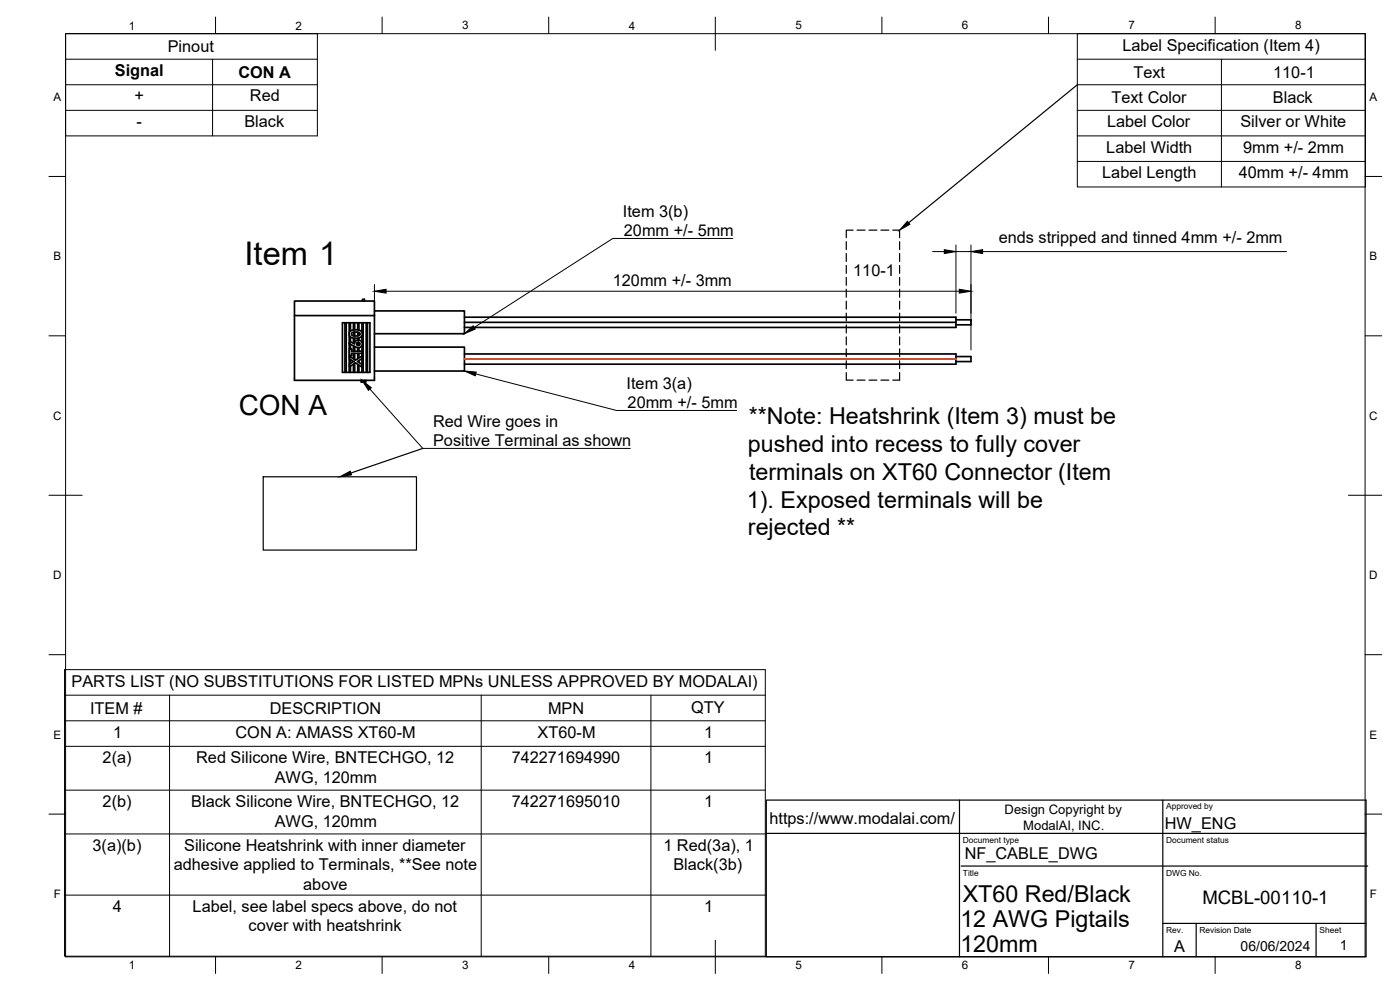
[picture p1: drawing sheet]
<svg xmlns="http://www.w3.org/2000/svg" width="420mm" height="297mm" viewBox="0 0 420 297" stroke-linecap="round" stroke-linejoin="round" font-family="sans-serif">
<!-- layer: Visible -->
<g fill="none" stroke="#000" stroke-width=".51">
<path d="M88.4 90.3h24v4.4h-24zM88.4 94.7v19.4h24v-19.4M102.8 96.8h8.2v14.9h-8.2zM103.5 96.8v14.9M103.9 96.8v14.9M104.8 96.8v3.2M105.1 99.4l1.2-.4 1.6 .1 .7 .5 .1 1-.3 .5-.8 .3-2.1-.1-.7-.8zM105.2 96.8v2.5M105.6 99.9l.7-.3 1.2 .1 .4 .2 .1 .4-.4 .4-1.5 .1-.6-.3zM106.1 96.8v2.2M106.1 99.7v1.1M106.4 96.8v2.2"/>
<path d="M106.4 99.6v1.2M107.4 96.8v2.2M107.4 99.7v1.1M107.7 96.8v2.2M107.7 99.8v.9M108.6 96.8v2.9M108.8 90.3v-.5h.6v.5M109 96.8v14.9M109.9 96.8v14.9M110.3 96.8v14.9M112.4 93.3h27v6.8h-27M139.4 95.2h147.5v3h-147.5"/>
<path d="M286.9 96h4.5v1.5h-4.5M104.8 100.5v11.2M105.1 102.5l1.3 .7 .4-.9 1-.2 .8 .5 .1 .8-.7 .8-.9 .1-2.3-1.2zM105.2 101.1v1.4M105.2 103.3v1.4M105.2 106.7v.4M105.2 107.9v1.2M105.2 109.9v1.8M106.1 101.5v1.5M106.1 103.8v1.6M106.1 106v1.7M106.1 109.3v2.4"/>
<path d="M106.4 101.5v1.2M106.4 104v1.4M106.4 106v1.9M106.4 109v2.7M107.4 101.5v.5M107.4 102.7v.9M107.4 104.3v1.1M107.4 106v1.6M107.4 108.4v.1M107.4 109.3v2.4M107.7 101.4v.6M107.7 102.7v.9"/>
<path d="M107.7 104.3v1.1M107.7 106v1.4M107.7 108.2v.5M107.7 109.5v2.2M108.4 114.1v.5h.4M108.6 107.6l-1.3 .9 1.3 .8M108.6 106.8l-1.9 1.3-1.8-1.2v.8l1.2 .8-1.2 .7v.9l1.8-1.2 1.9 1.2M108.6 100.7v2M108.6 103.6v8.1M108.6 105.4h-3.1v-.7h-.6v2h.6v-.7h3.1M108.8 114.1v.5h.6M109.4 114.1v.5"/>
<path d="M109.8 114.1v.5h-.4M112.4 104.1h27v7.2h-27M139.4 106.2h147.5v3.1h-147.5M286.9 107h4.5v1.5h-4.5"/>
<circle cx="107.5" cy="103.2" r=".5"/>
</g>
<circle cx="106.1" cy="108.5" r=".25" fill="#000"/>
<!-- layer: Border -->
<g fill="none" stroke="#000" stroke-width=".3">
<path d="M19.7 10.1h390v277h-390zM64.7 5.1v5M114.7 5.1v5M164.7 5.1v5M214.7 5.1v10M264.7 5.1v5M314.7 5.1v5M364.7 5.1v5M14.7 52.9h5M409.7 52.9h5M14.7 100.8h5M409.7 100.8h5"/>
<path d="M14.7 148.6h10M404.7 148.6h10M14.7 196.4h5M409.7 196.4h5M14.7 244.3h5M409.7 244.3h5M64.7 287.1v5M114.7 287.1v5M164.7 287.1v5M214.7 282.1v10M264.7 287.1v5M314.7 287.1v5"/>
<path d="M364.7 287.1v5"/>
</g>
<!-- layer: Custom Tables -->
<g fill="none" stroke="#000" stroke-width=".3">
<path d="M19.7 10.1h75.5v30.7h-75.5zM19.7 17.8h75.5M63.8 17.8v23M323.3 10.1h86.5v46h-86.5zM323.3 17.8h86.5M366.6 17.8v38.3M19.7 25.4h75.5M19.7 33.1h75.5M323.3 25.4h86.5M323.3 33.1h86.5M323.3 40.8h86.5M323.3 48.4h86.5"/>
<path d="M19.4 200.9h210.3v86h-210.3zM19.4 208.6h210.3M19.4 216.3h210.3M50.9 208.6v78.3M144.4 208.6v78.3M195.3 208.6v78.3M19.4 223.9h210.3M19.4 237.1h210.3M19.4 250.2h210.3M19.4 268.6h210.3"/>
</g>
<!-- layer: TitleBlock -->
<path d="M230 240.1h180v46.9h-180zM230 250h180M288 240.1v46.9M288.5 259.8h122M349 240.1v46.9M349 277.1h61M359 277.1v9.9M395 277.1v9.9" fill="none" stroke="#000" stroke-width=".36"/>
<!-- layer: Sketch1 -->
<path d="M139.4 107.7h147.5" fill="none" stroke="#ff2600" stroke-width=".51"/>
<path d="M139.4 96.7h147.5" fill="none" stroke="#000" stroke-width=".51"/>
<!-- layer: FD_Dimensions -->
<path d="M279.9 75.5h3.5M286.9 73.5v20.5M286.9 75.5h4.5M291.4 73.5v31.5M294.9 75.5h91.2M112.4 85.4v7.3M115.9 87.4h172" fill="none" stroke="#000" stroke-width=".3"/>
<path d="M283.4 74.9l3.5 .6-3.5 .6zM291.4 75.5l3.5-.6v1.2zM112.4 87.4l3.5-.6v1.2zM287.9 86.8l3.5 .6-3.5 .6z" fill="#000" stroke="#000" stroke-width=".3"/>
<!-- layer: Sketch1 -->
<g fill="none" stroke="#000" stroke-width=".36">
<path d="M323.3 25.4l-50.6 41.5M254 72.5v2.4M254 76.1v2.4M254 79.7v2.3M256 69.1h-2v2.2M257.2 69.1h2.4M260.8 69.1h2.4M264.4 69.1h2.3M267.9 69.1h2.1v2.2M270 72.5v2.4M270 76.1v2.4M270 79.7v2.3"/>
<path d="M254 83.2v2.4M254 86.8v2.4M254 90.4v2.3M254 93.9v2.4M254 97.5v2.4M270 83.2v2.4M270 86.8v2.4M270 90.4v2.3M270 93.9v2.4M270 97.5v2.4M254 111.8v2.3h2M254 101.1v2.4"/>
<path d="M254 104.7v2.3M254 108.2v2.4M257.2 114.1h2.4M260.8 114.1h2.4M264.4 114.1h2.3M270 101.1v2.4M270 104.7v2.3M270 108.2v2.4M270 111.8v2.3h-2.1M126.9 134.5l-21.6 7.4M79 143.1h46v21.9h-46z"/>
</g>
<path d="M272.3 66.4l.8 .9-3.1 1.8zM102 143.1l3.1-1.7 .4 1.1z" fill="#000" stroke="#000" stroke-width=".3"/>
<!-- layer: Leaders -->
<path d="M139.4 100.1l2.6-2.3 .6 .9zM108.7 114.1l2.7 2.2-.8 .8zM139.4 111.3l3.5 .3-.3 1.2z" fill="#000" stroke="#000" stroke-width=".3"/>
<path d="M219.9 71.6h-36l-41.6 26.6M111 116.7l15.9 17.8h62.3M142.8 112.2l42.2 11h36.1" fill="none" stroke="#000" stroke-width=".3"/>
<text font-size="9.8" x="73.4" y="79.5">Item 1</text>
<text font-size="8.4" x="71.6" y="124.6">CON A</text>
<g font-size="7">
<text x="224.7" y="127.1">**Note: Heatshrink (Item 3) must be</text>
<text x="224.5" y="135.5">pushed into recess to fully cover</text>
<text x="224.8" y="143.9">terminals on XT60 Connector (Item</text>
<text x="224.2" y="152.3">1). Exposed terminals will be</text>
<text x="224.5" y="160.7">rejected **</text>
<text x="288.9" y="270.6">XT60 Red/Black</text>
<text x="288.2" y="278.1">12 AWG Pigtails</text>
<text x="288.2" y="285.6">120mm</text>
</g>
<text font-size="5.6" x="360.8" y="271.4">MCBL-00110-1</text>
<g font-size="4.9">
<text x="50.4" y="15.6">Pinout</text>
<text x="336.8" y="15.2">Label Specification (Item 4)</text>
<text x="34.5" y="22.9">Signal</text>
<text x="71.5" y="23.4">CON A</text>
<text x="340.1" y="23.3">Text</text>
<text x="382.1" y="23.3">110-1</text>
<text x="40.3" y="30.4">+</text>
<text x="75" y="30.4">Red</text>
<text x="333.6" y="31">Text Color</text>
<text x="382" y="31">Black</text>
<text x="40.9" y="38.1">-</text>
<text x="73.4" y="38.1">Black</text>
<text x="332.2" y="38.2">Label Color</text>
<text x="372.3" y="38.2">Silver or White</text>
<text x="332" y="45.8">Label Width</text>
<text x="373.1" y="45.8">9mm +/- 2mm</text>
<text x="330.8" y="53.4">Label Length</text>
<text x="371.8" y="53.5">40mm +/- 4mm</text>
<text x="186.9" y="65">Item 3(b)</text>
<text x="187.2" y="70.9">20mm +/- 5mm</text>
<text x="299.7" y="73">ends stripped and tinned 4mm +/- 2mm</text>
<text x="256.1" y="82.7">110-1</text>
<text x="183.9" y="85.8">120mm +/- 3mm</text>
<text x="188" y="116.6">Item 3(a)</text>
<text x="188.4" y="122.5">20mm +/- 5mm</text>
<text x="130" y="128">Red Wire goes in</text>
<text x="130" y="133.8">Positive Terminal as shown</text>
<text x="21.5" y="206">PARTS LIST (NO SUBSTITUTIONS FOR LISTED MPNs UNLESS APPROVED BY MODALAI)</text>
<text x="27.1" y="214.2">ITEM #</text>
<text x="81" y="214.2">DESCRIPTION</text>
<text x="164.5" y="214.2">MPN</text>
<text x="207.4" y="214.1">QTY</text>
<text x="34" y="221.3">1</text>
<text x="70.7" y="221.3">CON A: AMASS XT60-M</text>
<text x="161.4" y="221.3">XT60-M</text>
<text x="211.3" y="221.3">1</text>
<text x="30.8" y="229">2(a)</text>
<text x="58.9" y="229">Red Silicone Wire, BNTECHGO, 12</text>
<text x="153.6" y="228.9">742271694990</text>
<text x="211.3" y="228.9">1</text>
<text x="82.5" y="234.9">AWG, 120mm</text>
<text x="30.8" y="242.1">2(b)</text>
<text x="57.4" y="242.1">Black Silicone Wire, BNTECHGO, 12</text>
<text x="153.6" y="242.1">742271695010</text>
<text x="211.3" y="242.1">1</text>
<text x="82.5" y="248">AWG, 120mm</text>
<text x="230.9" y="247.3">https://www.modalai.com/</text>
<text x="349.6" y="248.6">HW_ENG</text>
<text x="27.8" y="255.3">3(a)(b)</text>
<text x="55.3" y="255.3">Silicone Heatshrink with inner diameter</text>
<text x="199.1" y="255.3">1 Red(3a), 1</text>
<text x="289.5" y="257.6">NF_CABLE_DWG</text>
<text x="52.2" y="261.2">adhesive applied to Terminals, **See note</text>
<text x="202.1" y="261.2">Black(3b)</text>
<text x="91" y="267">above</text>
<text x="33.9" y="273.6">4</text>
<text x="57.8" y="273.6">Label, see label specs above, do not</text>
<text x="211.3" y="273.6">1</text>
<text x="74.6" y="279.4">cover with heatshrink</text>
<text x="352.3" y="285.7">A</text>
</g>
<g font-size="4.2">
<text x="372.3" y="285.5">06/06/2024</text>
<text x="402.1" y="285.1">1</text>
</g>
<g font-size="3.9">
<text x="301.5" y="244.2">Design Copyright by</text>
<text x="307.1" y="249">ModalAI, INC.</text>
</g>
<g font-size="3.5">
<text x="38.7" y="8.9">1</text>
<text x="88.7" y="8.9">2</text>
<text x="138.7" y="8.8">3</text>
<text x="188.7" y="8.9">4</text>
<text x="238.7" y="8.8">5</text>
<text x="288.7" y="8.8">6</text>
<text x="338.7" y="8.8">7</text>
<text x="388.7" y="8.8">8</text>
<text x="16" y="30.3">A</text>
<text x="411" y="30.3">A</text>
<text x="16" y="78.1">B</text>
<text x="411" y="78.1">B</text>
<text x="15.9" y="125.9">C</text>
<text x="410.9" y="125.9">C</text>
<text x="15.9" y="173.8">D</text>
<text x="410.9" y="173.8">D</text>
<text x="16" y="221.6">E</text>
<text x="411" y="221.6">E</text>
<text x="16.1" y="269.4">F</text>
<text x="411.1" y="269.4">F</text>
<text x="38.7" y="290.9">1</text>
<text x="88.7" y="290.9">2</text>
<text x="138.7" y="290.8">3</text>
<text x="188.7" y="290.8">4</text>
<text x="238.7" y="290.8">5</text>
<text x="288.7" y="290.8">6</text>
<text x="338.7" y="290.8">7</text>
<text x="388.7" y="290.8">8</text>
</g>
<g font-size="2.5">
<text x="350" y="242.9">Approved by</text>
<text x="289" y="252.8">Document type</text>
<text x="350" y="252.8">Document status</text>
<text x="289" y="262.9">Title</text>
<text x="350" y="262.9">DWG No.</text>
<text x="350" y="279.9">Rev.</text>
<text x="360" y="279.9">Revision Date</text>
<text x="396" y="279.9">Sheet</text>
</g>
</svg>
